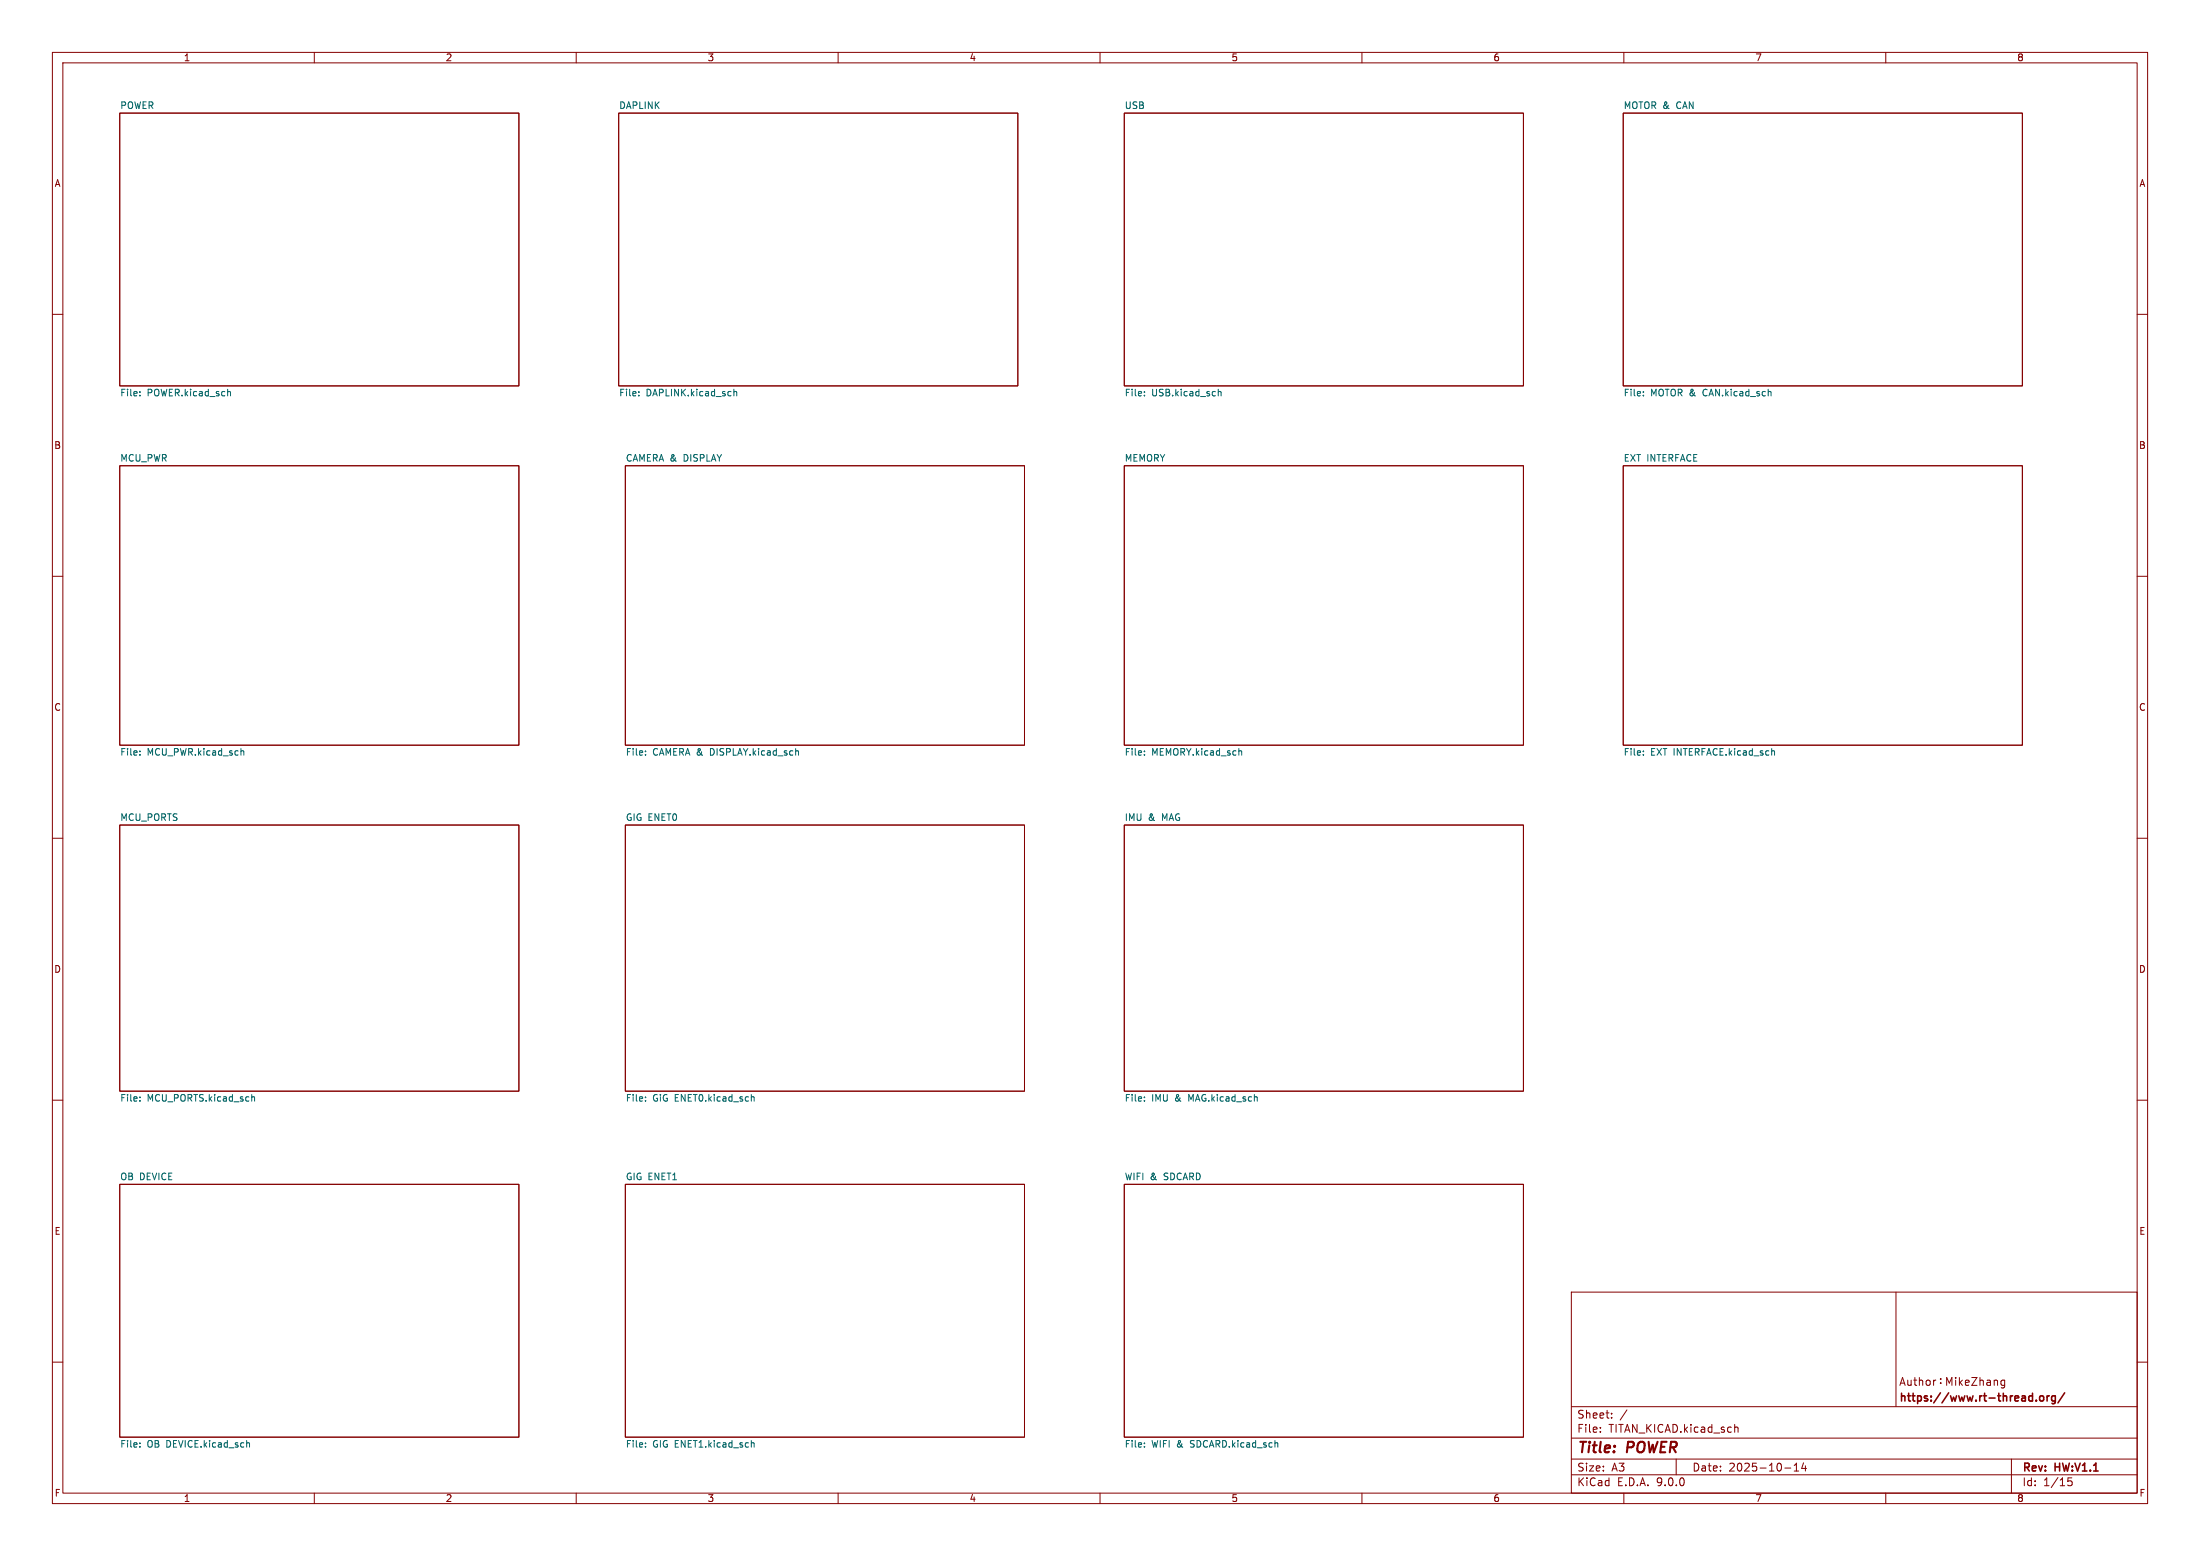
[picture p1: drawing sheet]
<svg xmlns="http://www.w3.org/2000/svg" width="420mm" height="297mm" viewBox="0 0 420 297" stroke-linecap="round" stroke-linejoin="round" font-family="sans-serif">
<g fill="none" stroke="#840000" stroke-width=".19">
<path d="M10 10h400v277h-400zM12 12h396v273h-396zM60 10v2M110 10v2M160 10v2M210 10v2M260 10v2M310 10v2M360 10v2M22.9 21.6h76.2v52.1h-76.2zM118.1 21.6h76.2v52.1h-76.2zM214.6 21.6h76.2v52.1h-76.2z"/>
<path d="M309.9 21.6h76.2v52.1h-76.2zM10 60h2M408 60h2M22.9 88.9h76.2v53.3h-76.2zM119.4 88.9h76.2v53.3h-76.2zM214.6 88.9h76.2v53.3h-76.2zM309.9 88.9h76.2v53.3h-76.2zM10 110h2M408 110h2M10 160h2M22.9 157.5h76.2v50.8h-76.2zM119.4 157.5h76.2v50.8h-76.2z"/>
<path d="M214.6 157.5h76.2v50.8h-76.2zM408 160h2M10 210h2M408 210h2M22.9 226.1h76.2v48.2h-76.2zM119.4 226.1h76.2v48.2h-76.2zM214.6 226.1h76.2v48.2h-76.2zM300 246.6h108v38.4h-108zM361.9 246.6v21.9M10 260h2M300 278.5h108M300 274.5h108"/>
<path d="M300 268.5h108M305.5 273.2v.2M305.5 272.5v.1M307.7 270.5v.2M307.7 269.8v.1M310.6 269.1l-1.3 1.9M320 278.5v3M331.2 271.9v1.5M331.2 272.5l.2-.1 .3 .1 .1 .9M342.5 279.7l.4-.4v1.5M344.3 279.2l-.4 1.1h1M344.7 279.8v1"/>
<path d="M362.7 264.4l.5-1.5 .5 1.5M362.8 264h.8M364.2 263.4l.1 1h.3l.2-.1M364.8 263.4v1M365.3 263.4h.6M365.6 262.9v1.3l.3 .2M366.4 263.6l.2-.2 .4 .1 .1 .9M366.4 262.9v1.5M367.8 263.5l.4-.1 .3 .3v.4l-.3 .3h-.4l-.1-.3zM369.1 263.4v1M369.6 263.4l-.3 .1-.2 .2M370.5 263.9v.2"/>
<path d="M370.5 263.1v.2M371.6 264.4v-1.5l.5 1.1 .5-1.1v1.5M373.3 262.9v.2M373.3 263.4v1M374.1 262.9v1.5M374.2 263.9l.4 .5M374.6 263.4l-.5 .6M375.2 263.9l.7-.1-.1-.3-.4-.1-.2 .2 .1 .8h.5M376.4 262.9h1l-1 1.5h1M378 263.6l.2-.2 .4 .1v.9M378 262.9v1.5M379.3 263.5h.6l.1 .9"/>
<path d="M380 263.8l-.5 .1a.29 .29 0 0 0-.2 .2 .29 .29 0 0 0 .2 .3h.5M380.7 263.6l.2-.2 .4 .1v.9M380.7 263.4v1M382.7 263.5l-.4-.1-.3 .3 .1 .7h.6M382.7 263.4v1.2l-.3 .3h-.3M384 278.5v6.5M408 260h2M60 285v2M110 285v2M160 285v2M210 285v2M260 285v2"/>
<path d="M300 281.5h108M310 285v2M340.7 280.2h1.2M342.5 280.8h.9M360 285v2M395.5 282.1h-.7l-.1 .7 .2-.1h.5l.2 .2-.1 .5-.2 .2-.6-.2"/>
</g>
<path d="M388.7 267.3v.1M389.5 266.5l.4-.1 .3 .3v.4l-.3 .3h-.4l-.1-.3zM390.8 266.4v1M391.2 266.4l-.3 .1-.1 .2M392.4 266.5l-.5-.1-.2 .3 .1 .7h.6M392.4 266.4v1.2l-.3 .3h-.4M394.2 265.9l-1.3 1.9" fill="none" stroke="#840000" stroke-width=".3"/>
<g fill="none" stroke="#006464" stroke-width=".19">
<path d="M26.7 74.8v.1M26.7 75.4v.2M43.5 74.8h.4l.1 .8M122 75.4v.2M122 74.8v.1M140.1 74.8l.2-.1 .3 .1v.8M140.1 74.3v1.3M218.5 75.4v.2M218.5 74.8v.1M232.6 74.8l.2-.1 .3 .1v.8M232.6 74.3v1.3M313.7 75.4v.2"/>
<path d="M313.7 74.8v.1M337.9 74.7l.2 .2v.7M26.7 144v.1M26.7 143.4v.1M46.1 143.4h.4v.7M123.2 143.4v.1M123.2 144v.1M152.1 143.3l.3 .2v.6M218.5 143.4v.1M218.5 144v.1M236.6 143.4h.4v.7M313.7 143.4v.1"/>
<path d="M313.7 144v.1M338.4 143.3l.4 .2v.6M26.7 209.4v.1M26.7 210.1v.1M48.1 209.5l.1-.2 .3 .1 .1 .8M48.1 208.9v1.3M123.2 209.4v.1M123.2 210.1v.1M143.4 209.5l.2-.2 .3 .1 .1 .8M218.5 209.4v.1M218.5 210.1v.1M26.7 275.4v.2"/>
<path d="M26.7 276.1v.1M47.3 275.4l.3 .2v.6M123.2 276.1v.1M123.2 275.4v.2M143.4 275.5l.2-.1h.3l.1 .8M218.5 275.4v.2M218.5 276.1v.1M243.8 275.4l.1 .2v.6"/>
</g>
<g font-size="2.8" fill="#840000">
<text x="301" y="277.9">Title:</text>
<text x="310.6" y="277.9">POWER</text>
</g>
<g font-size="2.1" fill="#840000">
<text x="362.5" y="267.9">https://www.rt-thread.org/</text>
<text x="301" y="273.7">File:</text>
<text x="301" y="271">Sheet:</text>
<text x="307.1" y="273.7">TITAN_KICAD.kicad_sch</text>
<text x="301" y="281.1">Size:</text>
<text x="307.6" y="281.1">A3</text>
<text x="323" y="281.1">Date:</text>
<text x="330" y="281.1">2025-10-14</text>
<text x="386" y="281.3">Rev:</text>
<text x="392.4" y="281.3">HW:V1.1</text>
<text x="301" y="283.9">KiCad</text>
<text x="308.7" y="283.9">E.D.A.</text>
<text x="316.3" y="283.9">9.0.0</text>
<text x="386" y="283.9">Id:</text>
<text x="390.1" y="283.9">1/15</text>
</g>
<g font-size="1.8" fill="#840000">
<text x="35" y="11.9">1</text>
<text x="85" y="11.9">2</text>
<text x="135" y="11.9">3</text>
<text x="185" y="11.9">4</text>
<text x="235" y="11.9">5</text>
<text x="285" y="11.9">6</text>
<text x="335" y="11.9">7</text>
<text x="385" y="11.9">8</text>
<text x="10.3" y="35.9">A</text>
<text x="408.3" y="35.9">A</text>
<text x="10.3" y="85.9">B</text>
<text x="408.2" y="85.9">B</text>
<text x="10.3" y="135.9">C</text>
<text x="408.2" y="135.9">C</text>
<text x="10.3" y="185.9">D</text>
<text x="408.2" y="185.9">D</text>
<text x="10.3" y="235.9">E</text>
<text x="408.3" y="235.9">E</text>
<text x="10.3" y="285.9">F</text>
<text x="35" y="286.9">1</text>
<text x="85" y="286.9">2</text>
<text x="135" y="286.9">3</text>
<text x="185" y="286.9">4</text>
<text x="235" y="286.9">5</text>
<text x="285" y="286.9">6</text>
<text x="335" y="286.9">7</text>
<text x="385" y="286.9">8</text>
<text x="408.3" y="285.9">F</text>
</g>
<g font-size="1.8" fill="#006464">
<text x="22.9" y="20.9">POWER</text>
<text x="118.1" y="20.9">DAPLINK</text>
<text x="214.6" y="20.9">USB</text>
<text x="309.9" y="20.9">MOTOR &amp;</text>
<text x="320.1" y="20.9">CAN</text>
<text x="22.9" y="76">File:</text>
<text x="28.1" y="76">POWER.kicad_sch</text>
<text x="118.1" y="76">File:</text>
<text x="123.3" y="76">DAPLINK.kicad_sch</text>
<text x="214.6" y="76">File:</text>
<text x="219.9" y="76">USB.kicad_sch</text>
<text x="309.9" y="76">File:</text>
<text x="315.1" y="76">MOTOR &amp;</text>
<text x="325.4" y="76">CAN.kicad_sch</text>
<text x="22.9" y="88.2">MCU_PWR</text>
<text x="119.4" y="88.2">CAMERA &amp;</text>
<text x="130.6" y="88.2">DISPLAY</text>
<text x="214.6" y="88.2">MEMORY</text>
<text x="309.9" y="88.2">EXT INTERFACE</text>
<text x="22.9" y="144.6">File:</text>
<text x="28.1" y="144.6">MCU_PWR.kicad_sch</text>
<text x="119.4" y="144.6">File:</text>
<text x="124.6" y="144.6">CAMERA &amp;</text>
<text x="135.8" y="144.6">DISPLAY.kicad_sch</text>
<text x="214.6" y="144.6">File:</text>
<text x="219.9" y="144.6">MEMORY.kicad_sch</text>
<text x="309.9" y="144.6">File:</text>
<text x="315.1" y="144.6">EXT INTERFACE.kicad_sch</text>
<text x="22.9" y="156.8">MCU_PORTS</text>
<text x="119.4" y="156.8">GIG ENET0</text>
<text x="214.6" y="156.8">IMU</text>
<text x="219.2" y="156.8">&amp;</text>
<text x="221.9" y="156.8">MAG</text>
<text x="22.9" y="210.6">File:</text>
<text x="28.1" y="210.6">MCU_PORTS.kicad_sch</text>
<text x="119.4" y="210.6">File:</text>
<text x="124.6" y="210.6">GiG ENET0.kicad_sch</text>
<text x="214.6" y="210.6">File:</text>
<text x="219.9" y="210.6">IMU</text>
<text x="224.4" y="210.6">&amp;</text>
<text x="227.2" y="210.6">MAG.kicad_sch</text>
<text x="22.9" y="225.3">OB DEVICE</text>
<text x="119.4" y="225.3">GIG ENET1</text>
<text x="214.6" y="225.3">WIFI &amp;</text>
<text x="222.3" y="225.3">SDCARD</text>
<text x="22.9" y="276.6">File:</text>
<text x="28.1" y="276.6">OB DEVICE.kicad_sch</text>
<text x="119.4" y="276.6">File:</text>
<text x="124.6" y="276.6">GIG ENET1.kicad_sch</text>
<text x="214.6" y="276.6">File:</text>
<text x="219.9" y="276.6">WIFI &amp;</text>
<text x="227.5" y="276.6">SDCARD.kicad_sch</text>
</g>
</svg>
